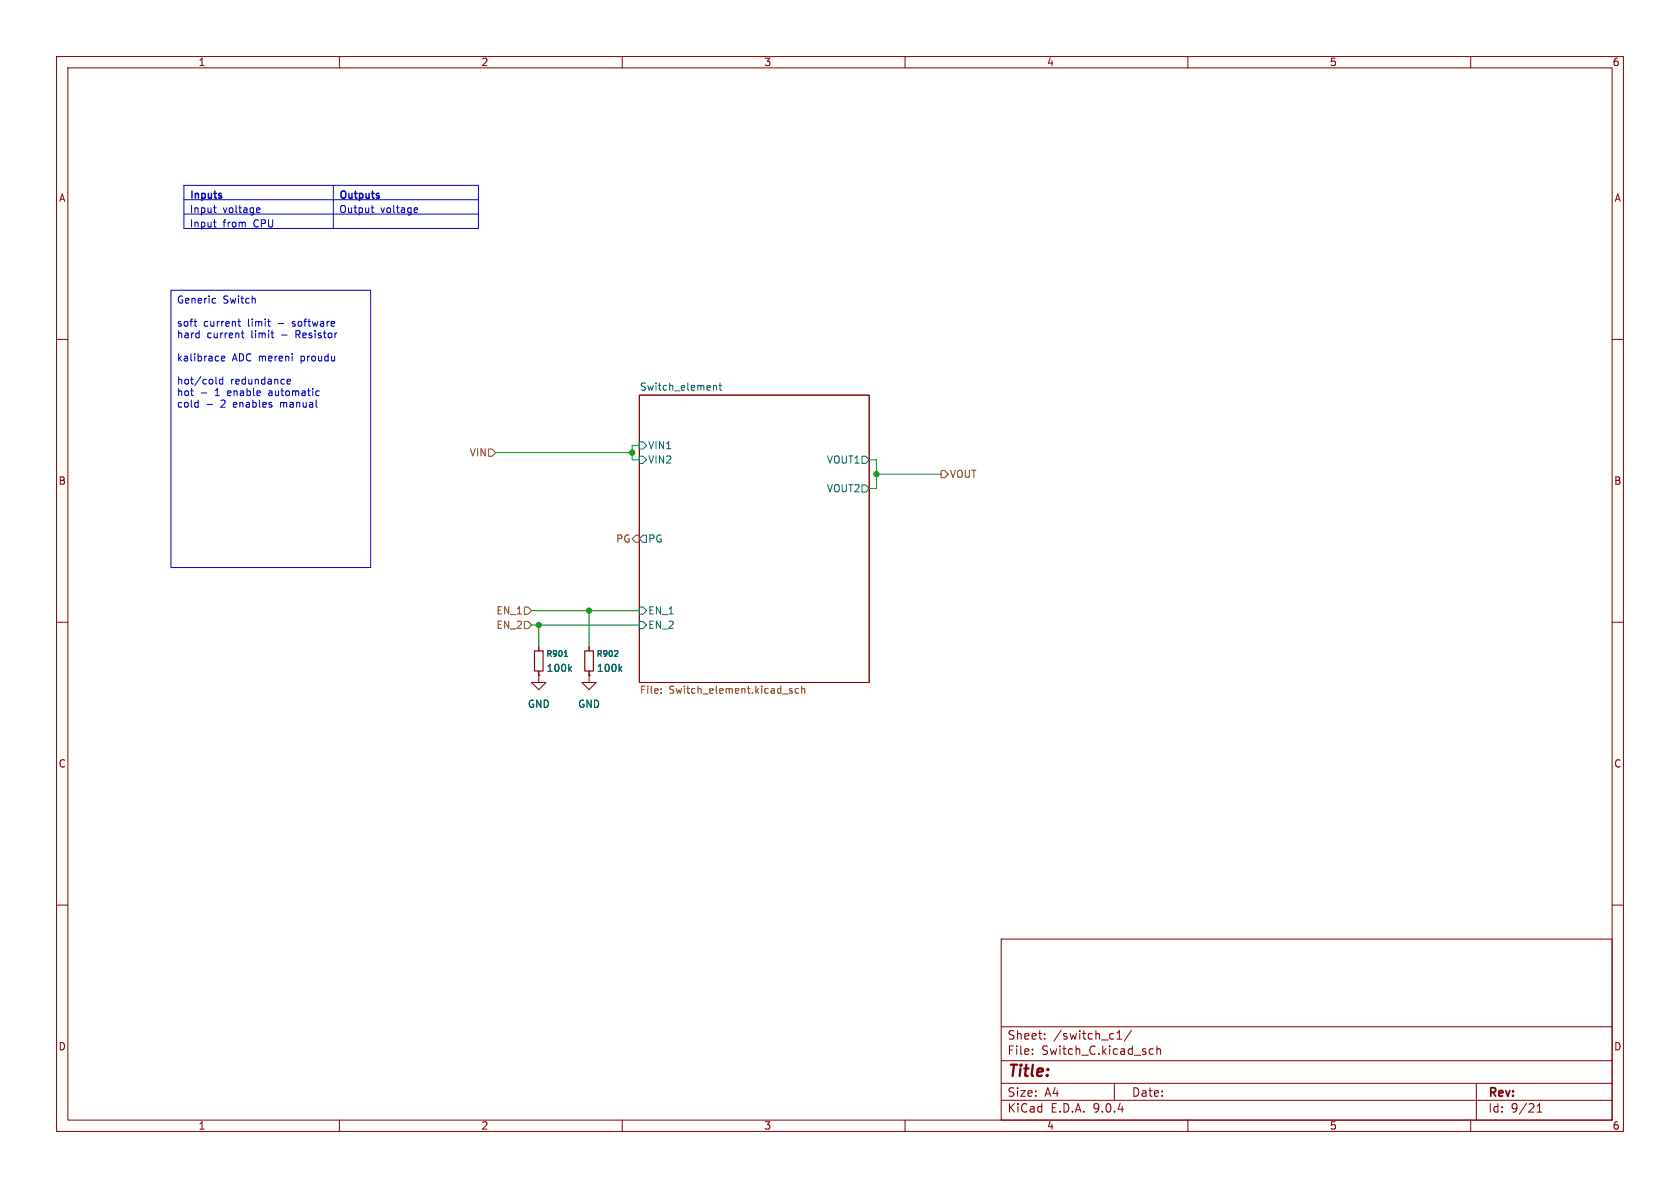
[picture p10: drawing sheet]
<svg xmlns="http://www.w3.org/2000/svg" width="297mm" height="210mm" viewBox="0 0 297 210" stroke-linecap="round" stroke-linejoin="round" font-family="sans-serif">
<g fill="none" stroke="#840000" stroke-width=".18">
<path d="M10 10h277v190h-277zM12 12h273v186h-273zM60 10v2M110 10v2M160 10v2M210 10v2M260 10v2M10 60h2M113 69.9h40.7v50.8h-40.7zM285 60h2M10 110h2M95.2 119.4v1.3h1.3l-1.3 1.2-1.2-1.2h1.2"/>
<path d="M95.2 119.4h.1M95.2 114.3v.8M95.2 118.6v.8M104.1 119.4v1.3h1.3l-1.3 1.2-1.2-1.2h1.2M104.1 119.4h.1M104.1 114.3v.8M104.1 118.6v.8M285 110h2M10 160h2M177 166h108v32h-108zM285 160h2M60 198v2"/>
<path d="M110 198v2M160 198v2M177 194.5h108M177 191.5h108M177 187.5h108M177 181.5h108M182.5 186.3v.1M182.5 185.5v.1M184.7 183.6v.1M184.7 182.8v.1M197 191.5v3M197.5 183.7h.8"/>
<path d="M197.5 182.6l.4-.4v1.5M200 182.1l-1.3 2M203.3 186.3h.6M203.3 185.5h.6M204.5 185.5l.2-.1 .4 .1 .1 .9M204.5 184.9v1.5M210 198v2M260 198v2M261 191.5v6.5M271.7 196.6h.9M271.7 195.5l.5-.4v1.5"/>
</g>
<g fill="none" stroke="#006464" stroke-width=".18">
<path d="M113 78.1h.7l.6 .6-.6 .7h-.7zM126.1 68.1v.9M126.1 68.2l.2-.1 .3 .1 .1 .8M127.1 68.1h.5M127.3 67.7v1.1l.3 .2M113 80.6h.7l.6 .7-.6 .6h-.7zM113.7 94.6h.6v1.3h-.6l-.7-.6zM152.4 80.6h.6l.7 .7-.7 .6h-.6zM152.4 85.7h.6l.7 .7-.7 .6h-.6zM99.8 116h.5M100.7 118.2l.3 .5M101 117.8l-.4 .5"/>
<path d="M108.6 116h.6M109.2 115.1v.4M109.6 118.2l.3 .5M109.9 117.8l-.4 .5M113 107.3h.7l.6 .7-.6 .6h-.7zM113 109.9h.7l.6 .6-.6 .6h-.7z"/>
</g>
<path d="M86.4 79.4h.6l.6 .6-.6 .6h-.6zM111.8 95.3l.6-.7h.6v1.3h-.6zM166.4 83.2h.6l.6 .6-.6 .7h-.6zM92.7 109.9h.6l.7 .6-.7 .6h-.6zM92.7 107.3h.6l.7 .7-.7 .6h-.6zM116.9 122.4v.2M116.9 121.8v.1M139.6 122l.5 .3-.2 .3-.3-.1M140 121.8l-.3-.1-.1 .2M141.2 121.8l-.4-.1-.2 .3 .1 .5h.5M141.7 121.8l.2-.1 .3 .1 .1 .8M141.7 121.3v1.3" fill="none" stroke="#725600" stroke-width=".18"/>
<path d="M94.5 115.1h1.5v3.5h-1.5zM103.4 115.1h1.5v3.5h-1.5z" fill="none" stroke="#840000" stroke-width=".2"/>
<path d="M33.9 33.8v1.2M38 33.8v1.1M60.3 33.9l.3-.1 .5 .1M62.8 33.8v1.1M65.9 33.8v1.1" fill="none" stroke="#0000c2" stroke-width=".25"/>
<g fill="none" stroke="#0000c2" stroke-width=".18">
<path d="M32.5 35.3h52.1M32.5 37.8h52.1M32.5 32.8h52.1v7.6h-52.1zM37.7 36.7h.5M37.7 39.3h.5M38 37.5l.2 .1M45.5 36.7l.4 .1 .1 .2-.6 .2M45.9 37.5l-.4 .1M58.9 32.8v7.6M65.6 36.7h.5M65.8 36.3v1.1l.3 .2M73.4 36.7l.4 .1v.2l-.6 .2"/>
<path d="M73.8 37.5l-.4 .1M30.2 51.3h35.3v49h-35.3zM34.3 56.8h.5M34.5 57.6l.3 .1M37.7 52.7l.4 .1M38 40.1h.2M38.1 53.5l-.4 .1M42 56.8h.5M42.2 56.4v1.1l.3 .2M42.6 58.9h.5M42.8 58.4v1.1l.3 .2M47.3 56.8h.5"/>
<path d="M47.5 57.6l.3 .1M47.9 58.9h.5M48.2 59.7h.2M49.2 57.2h.9M34.9 71.1l.1 .1M35 70.7v1.3M35 71.9l-.1 .1M35.6 69.5h.9M36.6 71.5h1M38.2 66.6v1.1l.2 .2M39.1 63.4l.6-.1v-.3h-.4l-.2 .1 .1 .6h.5M39.4 66.6v1.3"/>
<path d="M39.4 67.1l-.4-.1-.2 .3 .1 .5h.5M50.8 67.5l.6-.1-.1-.3-.4-.1-.1 .2v.6h.5M56.1 69.1l.3 .1M56.4 69.9h-.3"/>
</g>
<path d="M113 78.7h-1.2v2.6h1.2M87.6 80h24.2M153.7 81.3h1.2v5.1h-1.2M154.9 83.8h11.5M94 110.5h19M94 108h19M95.2 110.5v3.8M104.1 108v6.3" fill="none" stroke="#009600" stroke-width=".18"/>
<g fill="#009600" stroke="#009600" stroke-width=".18">
<circle cx="95.2" cy="110.5" r=".46"/>
<circle cx="104.1" cy="108" r=".46"/>
<circle cx="111.8" cy="80" r=".46"/>
<circle cx="154.9" cy="83.8" r=".46"/>
</g>
<text font-size="2.8" fill="#840000" x="178" y="190.9">Title:</text>
<g font-size="2.1" fill="#840000">
<text x="178" y="184">Sheet:</text>
<text x="186.2" y="184">/switch_c1/</text>
<text x="178" y="186.7">File:</text>
<text x="184.1" y="186.7">Switch_C.kicad_sch</text>
<text x="178" y="196.9">KiCad</text>
<text x="178" y="194.1">Size:</text>
<text x="184.7" y="194.1">A4</text>
<text x="185.7" y="196.9">E.D.A.</text>
<text x="193.3" y="196.9">9.0.4</text>
<text x="200" y="194.1">Date:</text>
<text x="263" y="194.3">Rev:</text>
<text x="263" y="196.9">Id:</text>
<text x="267.1" y="196.9">9/21</text>
</g>
<g font-size="1.8" fill="#840000">
<text x="35" y="11.9">1</text>
<text x="85" y="11.9">2</text>
<text x="135" y="11.9">3</text>
<text x="185" y="11.9">4</text>
<text x="235" y="11.9">5</text>
<text x="285" y="11.9">6</text>
<text x="10.3" y="35.9">A</text>
<text x="285.3" y="35.9">A</text>
<text x="10.3" y="85.9">B</text>
<text x="285.3" y="85.9">B</text>
<text x="10.3" y="135.9">C</text>
<text x="285.3" y="135.9">C</text>
<text x="10.3" y="185.9">D</text>
<text x="285.3" y="185.9">D</text>
<text x="35" y="199.9">1</text>
<text x="85" y="199.9">2</text>
<text x="135" y="199.9">3</text>
<text x="185" y="199.9">4</text>
<text x="235" y="199.9">5</text>
<text x="285" y="199.9">6</text>
</g>
<g font-size="1.8" fill="#0000c2">
<text x="33.5" y="35.8">Inputs</text>
<text x="59.9" y="35.8">Outputs</text>
<text x="33.5" y="38">Input</text>
<text x="33.5" y="40.5">Input</text>
<text x="39.4" y="38">voltage</text>
<text x="39.4" y="40.5">from</text>
<text x="44.9" y="40.5">CPU</text>
<text x="59.9" y="38">Output</text>
<text x="67.3" y="38">voltage</text>
<text x="31.2" y="54">Generic</text>
<text x="39.4" y="54">Switch</text>
<text x="31.2" y="58.1">soft</text>
<text x="36" y="58.1">current</text>
<text x="43.9" y="58.1">limit</text>
<text x="52.1" y="58.1">software</text>
<text x="31.2" y="60.1">hard</text>
<text x="31.2" y="64.2">kalibrace</text>
<text x="36.6" y="60.1">current</text>
<text x="41.1" y="64.2">ADC mereni</text>
<text x="44.5" y="60.1">limit</text>
<text x="50" y="60.1">-</text>
<text x="52.7" y="60.1">Resistor</text>
<text x="53.4" y="64.2">proudu</text>
<text x="31.2" y="68.3">hot/cold</text>
<text x="31.2" y="70.3">hot</text>
<text x="38.1" y="70.3">1</text>
<text x="40.5" y="70.3">enable</text>
<text x="40.8" y="68.3">redundance</text>
<text x="48" y="70.3">automatic</text>
<text x="31.2" y="72.4">cold</text>
<text x="39.1" y="72.4">2</text>
<text x="41.5" y="72.4">enables</text>
<text x="50" y="72.4">manual</text>
</g>
<g font-size="1.8" fill="#006464">
<text x="113" y="69.1">Switch_element</text>
<text x="114.5" y="79.6">VIN1</text>
<text x="114.5" y="82.1">VIN2</text>
<text x="146.1" y="82.1">VOUT1</text>
<text x="146.1" y="87.2">VOUT2</text>
<text x="114.5" y="96.1">PG</text>
<text x="114.5" y="108.8">EN_1</text>
<text x="114.5" y="111.4">EN_2</text>
<text x="96.5" y="119">100k</text>
<text x="105.4" y="119">100k</text>
<text x="93.2" y="125.3">GND</text>
<text x="102.1" y="125.3">GND</text>
</g>
<g font-size="1.8" fill="#725600">
<text x="82.9" y="80.9">VIN</text>
<text x="167.8" y="84.7">VOUT</text>
<text x="108.8" y="96.1">PG</text>
<text x="87.7" y="111.4">EN_2</text>
<text x="87.7" y="108.8">EN_1</text>
<text x="113" y="123">File:</text>
<text x="118.3" y="123">Switch_element.kicad_sch</text>
</g>
<g font-size="1.4" fill="#006464">
<text x="96.5" y="116.3">R901</text>
<text x="105.4" y="116.3">R902</text>
</g>
</svg>
